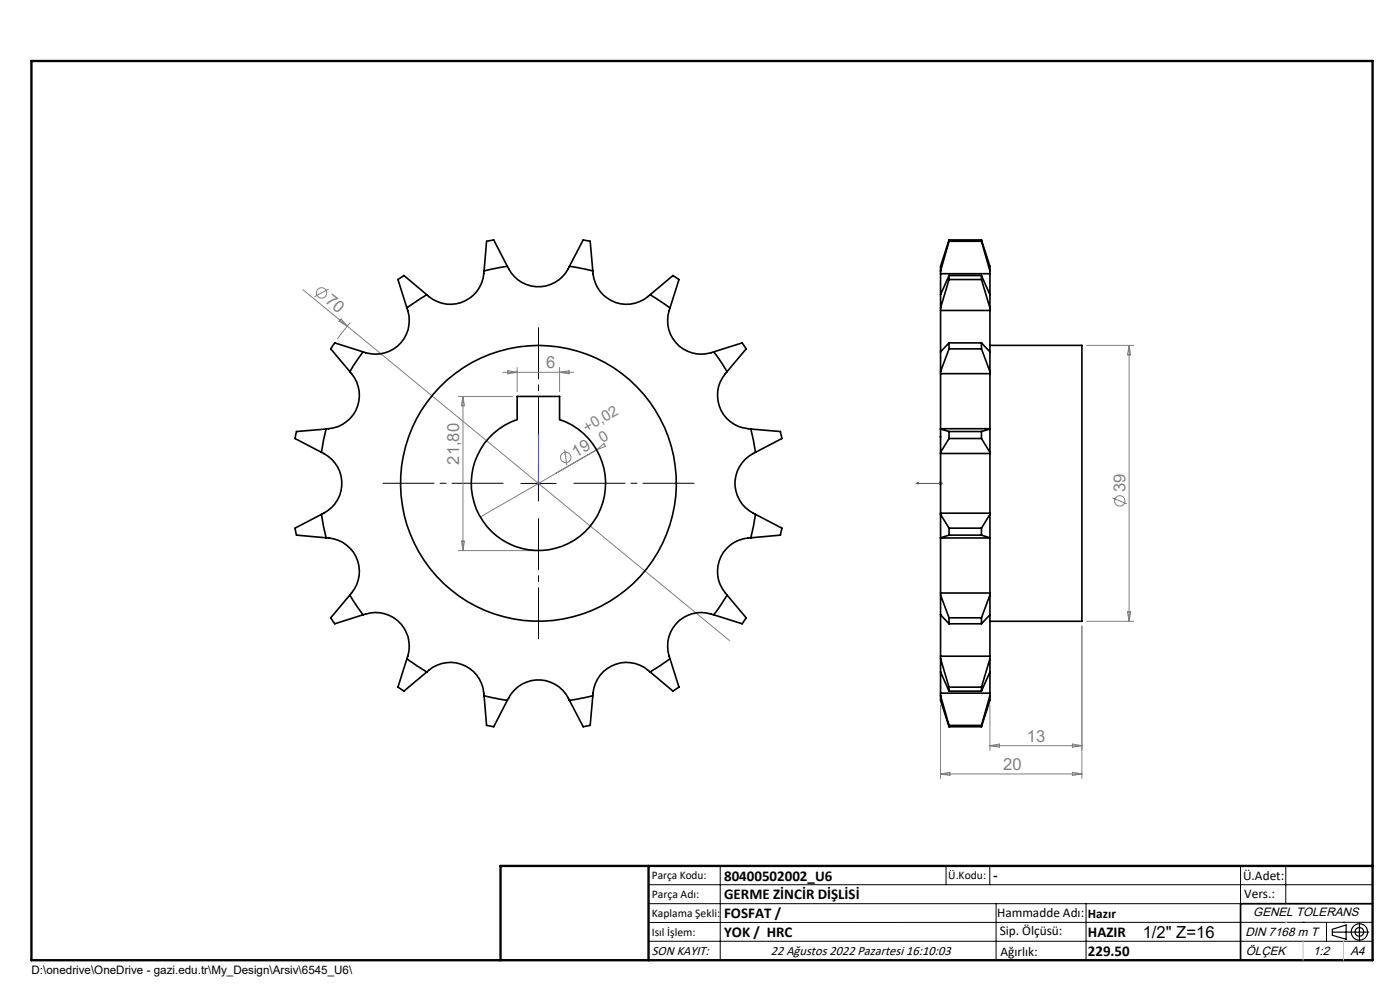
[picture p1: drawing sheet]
<svg xmlns="http://www.w3.org/2000/svg" width="297mm" height="210mm" viewBox="0 0 297 210" stroke-linecap="round" stroke-linejoin="round" font-family="sans-serif">
<g fill="none" stroke="#808080" stroke-width=".21">
<path d="M64.2 61.4l90.6 74.5M69.7 61.3l-3 1.7M72.4 67.7l1.3 1.5-1.8-1.1zM74.3 68.4l-2.7 3.5M106.7 79h15M107.7 78.6l2 .4-2 .3zM109.7 78v5.1M118.7 78v5.1M118.7 79l2-.4v.7zM230.5 73.3h10M239.5 73.3v58.5M239.5 73.3l.4 2h-.7z"/>
<path d="M97.2 84.1h11.5M98.2 84.1v32.7M98.2 84.1l.3 2h-.6zM119.8 95.3l.5 3.4M126.6 95.4l-8.7 5M126.6 95.4l-24.7 14.3M126.6 95.4l1.5-1.3 .3 .6zM97.2 116.8h16M97.9 114.8h.6l-.3 2zM113.7 102.5h1M113.9 102.2l.7 .7M114.2 102v1"/>
<path d="M114.6 102.2l-.7 .7M199 102.5h1M199.2 102.2l.7 .7M199.5 102v1M199.9 102.2l-.7 .7M236 105.6l3.1 1.3M229.5 132.8v32.4M230.5 131.8h10M239.2 129.8h.7l-.4 2zM199.5 149.6v15.6M210 149.6v9.6M210 158.2h19.5"/>
<path d="M210 158.2l2-.4v.7zM227.5 157.8l2 .4-2 .3zM199.5 164.2h30M199.5 164.2l2-.4v.7zM227.5 163.8l2 .4-2 .3z"/>
<circle cx="68.2" cy="62.1" r="1.12"/>
<circle cx="120" cy="97" r="1.1"/>
<circle cx="237.6" cy="106.2" r="1.09"/>
</g>
<g fill="none" stroke="#000" stroke-width=".25">
<path d="M282.6 197.7h7.8M282.6 197.1l3-.9v3l-3-.8zM288.4 195.8v3.8M106.2 203.7h185"/>
<circle cx="288.4" cy="197.7" r="1.74"/>
<circle cx="288.4" cy="197.7" r=".93"/>
</g>
<path d="M114.2 92.2v.5v-.5M114.2 92.2v10.3M199.5 92.2v10.3h-5.2M199.5 92.2l.1 .5h-.2zM114.2 102.4v.2zM114.2 102.5h.1M194.3 102.5l.6-.1v.2z" fill="none" stroke="#00f" stroke-width=".21"/>
<path d="M114.2 95v-25.5M106.7 102.5h-25.5M114.2 110v25.5M121.7 102.5h25.5" fill="none" stroke="#000" stroke-width=".21" stroke-dasharray="15.2 1.3 1.3 1.3" stroke-dashoffset="4.4"/>
<g fill="none" stroke="#000" stroke-width=".21">
<path d="M114.2 98.8v7.5M110.5 102.5h7.5M137.6 187.7h153.6M137.6 191.7h153.6M137.6 199.7h153.6M152.8 183.7v20M200.7 183.7v4M210 183.7v4M211.3 191.7v12M230.4 191.7v12M263.2 183.7v20M272.8 183.7v8"/>
<path d="M276.4 195.6h.1M281.4 195.6v4.1M285 195.6h.1M291.2 195.6l-153.6 .1"/>
</g>
<path d="M291.2 191.7h-28v12" fill="none" stroke="#000" stroke-width=".35"/>
<path d="M6.7 12.9h284.5v190.8h-284.5zM137.6 183.7v20M291.2 183.7h-185v20" fill="none" stroke="#000" stroke-width=".5"/>
<path d="M276.4 199.7v4M285 199.7v4" fill="none" stroke="#c0c0c0" stroke-width=".21"/>
<path d="M272.8 195.6h.1" fill="none" stroke="#c0c0c0" stroke-width=".25"/>
<g fill="#00f">
<path d="M114.2 102.4v.2zM114.2 92.2v.5z"/>
<path d="M194.3 102.5l.6 .1v-.2zM199.5 92.2l-.1 .5h.2z"/>
</g>
<g fill="none" stroke="#000" stroke-width=".35">
<path d="M102.7 57.5a7.2 7.2 0 0 1-4.4 6.5 7.2 7.2 0 0 1-7.8-1.5M107.6 56.5l-4.9 1M107.6 56.5a7.2 7.2 0 0 0 6.6 4.3 7.2 7.2 0 0 0 6.6-4.3M107.6 56.5l-2.9-5.6-1.5 .3-.5 6.3M120.8 56.5l5 1M120.8 56.5l2.9-5.6 1.1 .2 .4 .1 .6 6.3M125.8 57.5a7.2 7.2 0 0 0 4.4 6.5 7.2 7.2 0 0 0 7.7-1.5M199.5 58.1v4.4M199.5 57.5v.6M199.5 58.1h10.5M201.3 58.4v.9M201.3 50.9v.3"/>
<path d="M201.3 50.9l-1.8 5.6v1M201.3 58.4l-1.8 4.1M201.3 59.3l-1.8 6M201.3 59.3h6.9M201.3 58.4h6.9M201.3 51.2h6.9M201.3 51.2l-1.8 6.3M201.3 50.9h6.9M208.2 58.4v.9M208.2 50.9v.3M208.2 50.9l1.8 5.6v1M208.2 59.3l1.8 6"/>
<path d="M208.2 58.4l1.8 4.1M208.2 51.2l1.8 6.3M210 58.1v4.4M210 57.5v.6M74.2 78.8a7.2 7.2 0 0 1 1.5 7.8 7.2 7.2 0 0 1-6.5 4.4M77 74.6l-2.8 4.2M77 74.6l-6-1.9-.3 .5-.5 .8 4 4.8M86.3 65.3a7.2 7.2 0 0 1-1.6 7.7 7.2 7.2 0 0 1-7.7 1.6M90.5 62.5l-4.2 2.8M90.5 62.5l-4.8-4.1-1.3 .9 1.9 6M137.9 62.5l4.2 2.8M137.9 62.5l4.9-4.1 1.2 .9-1.9 6"/>
<path d="M142.1 65.3a7.2 7.2 0 0 0 1.6 7.7 7.2 7.2 0 0 0 7.7 1.6M151.4 74.6l2.8 4.2M151.4 74.6l6-1.9 .2 .2 .7 1.1-4.1 4.8M154.2 78.8a7.2 7.2 0 0 0-1.4 7.8 7.2 7.2 0 0 0 6.5 4.4M199.5 79.3v11.6M199.5 74.6v4.2M199.5 65.9v8.7M199.5 62.5v2.8M199.5 65.3v.6M199.5 78.8v.5M199.5 79.3h10.5M199.5 65.9h10.5"/>
<path d="M201.3 72.7v1.3M201.3 72.7l-1.8 1.9M201.3 74l-1.8 4.8M201.3 74h6.9M201.3 72.7h6.9M208.2 72.7v1.3M208.2 74l1.8 4.8M208.2 72.7l1.8 1.9M210 79.3v11.6M210 74.6v4.2M210 65.9v8.7M210 62.5v2.8"/>
<path d="M210 73.3h19.5v58.5h-19.5M210 65.3v.6M210 78.8v.5M68.2 95.9a7.2 7.2 0 0 1 4.3 6.6 7.2 7.2 0 0 1-4.3 6.6M69.2 91l-1 4.9M69.2 91l-6.3 .5-.1 .4-.2 1.1 5.6 2.9M109.7 84.1h9v4.9a14.3 14.3 0 0 1 7 21.9 14.3 14.3 0 0 1-23 0 14.3 14.3 0 0 1 7-21.9zM159.3 91l1 4.9M159.3 91l6.3 .5 .2 1 .1 .5-5.6 2.9M160.3 95.9a7.1 7.1 0 0 0-4.4 6.6 7.1 7.1 0 0 0 4.4 6.6M199.5 91v4.9M199.5 96.2v12.7"/>
<path d="M199.5 91l1.8 .5M199.5 96.2h10.5M199.5 90.9v.1M199.5 95.9v.3M199.5 90.9h10.5M201.3 91.5v1.5M201.3 93l-1.8 2.9M201.3 93h6.9M201.3 91.5h6.9M208.2 91.5v1.5M208.2 93l1.8 2.9M210 91v4.9"/>
<path d="M210 96.2v12.7M210 90.9v.1M210 95.9v.3M210 91l-1.8 .5M68.2 109.1l1 5M68.2 109.1l-5.6 2.9 .1 .6 .2 .9 6.3 .6M69.2 114.1a7.2 7.2 0 0 1 6.5 4.4 7.2 7.2 0 0 1-1.5 7.7M159.3 114.1a7.2 7.2 0 0 0-6.5 4.4 7.2 7.2 0 0 0 1.4 7.7M160.3 109.1l-1 5M160.3 109.1l5.6 2.9-.1 .6-.2 .9-6.3 .6M199.5 109.1v5M199.5 114.1v11.7"/>
<path d="M199.5 108.9v.2M199.5 114.1h.1M199.5 108.9h10.5M199.5 109.1l1.8 2.9M199.5 114.1h10.5M201.3 112v1.5M201.3 112h6.9M201.3 113.5l-1.8 .6M201.3 113.5h6.9M208.2 112v1.5M208.2 113.5l1.8 .6M210 109.1v5"/>
<path d="M210 114.1v11.7M210 108.9v.2M210 114.1h.1M210 109.1l-1.8 2.9M74.2 126.2l2.8 4.2M74.2 126.2l-4 4.8 .5 .9 .3 .4 6-1.9M77 130.4a7.2 7.2 0 0 1 7.7 1.6 7.2 7.2 0 0 1 1.6 7.7M86.3 139.7l4.2 2.8M86.3 139.7l-1.9 6.1 1.3 .8 4.8-4.1M142.1 139.7l-4.2 2.8M142.1 139.7l1.9 6.1-1.2 .8-4.9-4.1M151.4 130.4a7.1 7.1 0 0 0-7.7 1.6 7.1 7.1 0 0 0-1.6 7.7"/>
<path d="M154.2 126.2l-2.8 4.2M154.2 126.2l4.1 4.8-.7 1.2-.2 .1-6-1.9M199.5 126.2v4.2M199.5 130.4v8.8M199.5 139.7v2.8l1.8 4.1M199.5 125.8v.4M199.5 139.2v.5M199.5 125.8h10.5M199.5 126.2l1.8 4.8M199.5 130.4l1.8 1.9M199.5 139.2h10.5M199.5 139.7l1.8 6.1"/>
<path d="M201.3 131v1.3M201.3 131h6.9M201.3 132.3h6.9M208.2 131v1.3M210 126.2v4.2M210 130.4v8.8M210 139.7v2.8l-1.8 4.1M210 125.8v.4M210 139.2v.5M210 126.2l-1.8 4.8M210 130.4l-1.8 1.9M210 139.7l-1.8 6.1"/>
<path d="M90.5 142.5a7.2 7.2 0 0 1 7.8-1.4 7.2 7.2 0 0 1 4.4 6.5M102.7 147.6l4.9 .9M102.7 147.6l.5 6.3 1.5 .3 2.9-5.7M107.6 148.5a7.2 7.2 0 0 1 6.6-4.3 7.2 7.2 0 0 1 6.6 4.3M125.8 147.6l-5 .9M125.8 147.6l-.6 6.3h-.4l-1.1 .3-2.9-5.7M137.9 142.5a7.2 7.2 0 0 0-7.7-1.4 7.2 7.2 0 0 0-4.4 6.5M199.5 142.5v4.5M199.5 147.6v.9l1.8 5.7M199.5 147v.6M199.5 147h10.5M199.5 147.6l1.8 6.3"/>
<path d="M201.3 145.8v.8M201.3 153.9v.3M201.3 145.8h6.9M201.3 146.6h6.9M201.3 153.9h6.9M201.3 154.2h6.9M208.2 145.8v.8M208.2 153.9v.3M210 142.5v4.5M210 147.6v.9l-1.8 5.7M210 147v.6M210 147.6l-1.8 6.3"/>
<circle cx="114.2" cy="102.5" r="29.3"/>
</g>
<g font-size="3.5" fill="#808080">
<text x="68.8" y="64.2" transform="rotate(39 68.8 64.2)">70</text>
<text x="115.9" y="78.2">6</text>
<text x="97.4" y="98.6" transform="rotate(-90 97.4 98.6)">21,80</text>
<text x="122.1" y="97.1" transform="rotate(-30 122.1 97.1)">19</text>
<text x="238.7" y="104.5" transform="rotate(-90 238.7 104.5)">39</text>
<text x="217.8" y="157.4">13</text>
<text x="212.8" y="163.4">20</text>
</g>
<text font-size="3.5" x="242.4" y="198.9">1/2&quot; Z=16</text>
<g font-size="3.2" fill="#808080">
<text x="124.5" y="91.8" transform="rotate(-30 124.5 91.8)">+0,02</text>
<text x="127.8" y="93.9" transform="rotate(-30 127.8 93.9)">0</text>
</g>
<g font-size="3.2">
<text x="153.6" y="186.8">80400502002_U6</text>
<text x="153.6" y="190.8">GERME ZİNCİR DİŞLİSİ</text>
<text x="210.7" y="186.6">-</text>
<text x="153.6" y="194.8">FOSFAT /</text>
<text x="153.6" y="198.8">YOK / HRC</text>
<text x="230.8" y="198.7">HAZIR</text>
<text x="230.8" y="202.8">229.50</text>
</g>
<g font-size="2.8">
<text x="263.7" y="186.7">Ü.Adet:</text>
<text x="263.9" y="190.5">Vers.:</text>
<text x="211.5" y="194.5">Hammadde Adı:</text>
<text x="230.8" y="194.7">Hazır</text>
<text x="138.3" y="202.6">SON KAYIT:</text>
<text x="163.6" y="202.6">22 Ağustos 2022 Pazartesi 16:10:03</text>
<text x="212.1" y="198.4">Sip. Ölçüsü:</text>
<text x="212.2" y="202.7">Ağırlık:</text>
</g>
<g font-size="2.6">
<text x="265.9" y="194.4">GENEL TOLERANS</text>
<text x="264.2" y="198.5">DIN 7168 m T</text>
<text x="264.3" y="202.6">ÖLÇEK</text>
<text x="278.5" y="202.6">1:2</text>
<text x="286.5" y="202.6">A4</text>
</g>
<g font-size="2.5">
<text x="138.3" y="186.4">Parça Kodu:</text>
<text x="138.3" y="190.5">Parça Adı:</text>
<text x="201.2" y="186.5">Ü.Kodu:</text>
<text x="138.3" y="194.5">Kaplama Şekli:</text>
<text x="138.3" y="198.6">Isıl İşlem:</text>
<text x="6.7" y="206.7">D:\onedrive\OneDrive - gazi.edu.tr\My_Design\Arsiv\6545_U6\</text>
</g>
</svg>
